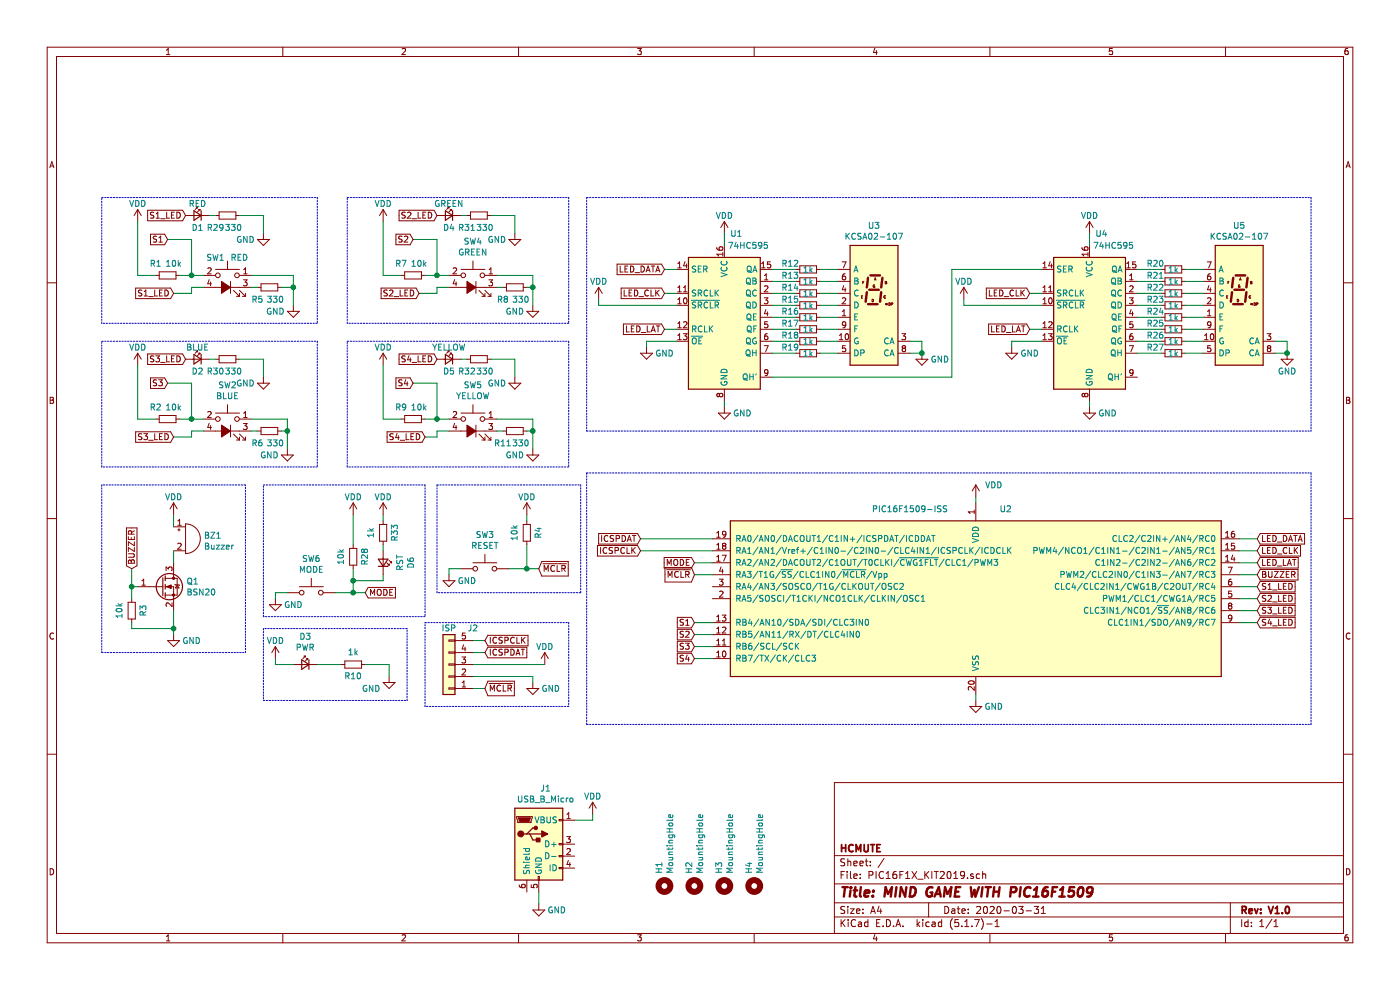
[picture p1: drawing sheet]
EESchema Schematic File Version 4
EELAYER 30 0
EELAYER END
$Descr A4 11693 8268
encoding utf-8
Sheet 1 1
Title "MIND GAME WITH PIC16F1509"
Date "2020-03-31"
Rev "V1.0"
Comp "HCMUTE"
Comment1 ""
Comment2 ""
Comment3 ""
Comment4 ""
$EndDescr
$Comp
L power:VDD #PWR09
U 1 1
P 1150 3050
F 0 "#PWR09" H 1150 2900 50  0001 C CNN
F 1 "VDD" H 1150 3200 50  0000 C CNN
F 2 "" H 1150 3050 50  0001 C CNN
F 3 "" H 1150 3050 50  0001 C CNN
	1    1150 3050
	1    0    0    -1  
$EndComp
$Comp
L Device:R_Small R2
U 1 1
P 1400 3500
F 0 "R2" V 1300 3400 50  0000 C CNN
F 1 "10k" V 1300 3550 50  0000 C CNN
F 2 "Resistor_SMD:R_0603_1608Metric_Pad1.05x0.95mm_HandSolder" H 1400 3500 50  0001 C CNN
F 3 "~" H 1400 3500 50  0001 C CNN
	1    1400 3500
	0    1    1    0   
$EndComp
$Comp
L power:GND #PWR011
U 1 1
P 2400 3750
F 0 "#PWR011" H 2400 3500 50  0001 C CNN
F 1 "GND" H 2250 3700 50  0000 C CNN
F 2 "" H 2400 3750 50  0001 C CNN
F 3 "" H 2400 3750 50  0001 C CNN
	1    2400 3750
	1    0    0    -1  
$EndComp
$Comp
L Mechanical:MountingHole H1
U 1 1
P 5550 7400
F 0 "H1" H 5650 7446 50  0000 L CNN
F 1 "MountingHole" H 5650 7355 50  0000 L CNN
F 2 "MountingHole:MountingHole_2.7mm_M2.5_ISO7380_Pad" H 5550 7400 50  0001 C CNN
F 3 "~" H 5550 7400 50  0001 C CNN
	1    5550 7400
	0    -1   -1   0   
$EndComp
$Comp
L Mechanical:MountingHole H2
U 1 1
P 5800 7400
F 0 "H2" H 5900 7446 50  0000 L CNN
F 1 "MountingHole" H 5900 7355 50  0000 L CNN
F 2 "MountingHole:MountingHole_2.7mm_M2.5_ISO7380_Pad" H 5800 7400 50  0001 C CNN
F 3 "~" H 5800 7400 50  0001 C CNN
	1    5800 7400
	0    -1   -1   0   
$EndComp
$Comp
L Mechanical:MountingHole H3
U 1 1
P 6050 7400
F 0 "H3" H 6150 7446 50  0000 L CNN
F 1 "MountingHole" H 6150 7355 50  0000 L CNN
F 2 "MountingHole:MountingHole_2.7mm_M2.5_ISO7380_Pad" H 6050 7400 50  0001 C CNN
F 3 "~" H 6050 7400 50  0001 C CNN
	1    6050 7400
	0    -1   -1   0   
$EndComp
$Comp
L Mechanical:MountingHole H4
U 1 1
P 6300 7400
F 0 "H4" H 6400 7446 50  0000 L CNN
F 1 "MountingHole" H 6400 7355 50  0000 L CNN
F 2 "MountingHole:MountingHole_2.7mm_M2.5_ISO7380_Pad" H 6300 7400 50  0001 C CNN
F 3 "~" H 6300 7400 50  0001 C CNN
	1    6300 7400
	0    -1   -1   0   
$EndComp
$Comp
L MCU_Microchip_PIC16:PIC16F1509-ISS U2
U 1 1
P 8150 5000
F 0 "U2" H 8400 5750 50  0000 C CNN
F 1 "PIC16F1509-ISS" H 7600 5750 50  0000 C CNN
F 2 "Package_SO:SSOP-20_5.3x7.2mm_P0.65mm" H 8150 5000 50  0001 C CNN
F 3 "http://ww1.microchip.com/downloads/en/DeviceDoc/41609A.pdf" H 8150 5000 50  0001 C CNN
	1    8150 5000
	1    0    0    -1  
$EndComp
$Comp
L power:VDD #PWR021
U 1 1
P 8150 4150
F 0 "#PWR021" H 8150 4000 50  0001 C CNN
F 1 "VDD" H 8300 4250 50  0000 C CNN
F 2 "" H 8150 4150 50  0001 C CNN
F 3 "" H 8150 4150 50  0001 C CNN
	1    8150 4150
	1    0    0    -1  
$EndComp
$Comp
L power:GND #PWR022
U 1 1
P 8150 5850
F 0 "#PWR022" H 8150 5600 50  0001 C CNN
F 1 "GND" H 8300 5800 50  0000 C CNN
F 2 "" H 8150 5850 50  0001 C CNN
F 3 "" H 8150 5850 50  0001 C CNN
	1    8150 5850
	1    0    0    -1  
$EndComp
Wire Wire Line
	8150 5850 8150 5800
Wire Wire Line
	8150 4200 8150 4150
Text GLabel 1400 3200 0    50   Input ~ 0
S3
Wire Wire Line
	1300 3500 1150 3500
Wire Notes Line
	850  3900 850  2850
Wire Notes Line
	850  2850 2650 2850
Wire Notes Line
	2650 2850 2650 3900
Wire Notes Line
	2650 3900 850  3900
$Comp
L Switch:SW_Push SW3
U 1 1
P 4050 4750
F 0 "SW3" H 4050 5035 50  0000 C CNN
F 1 "RESET" H 4050 4944 50  0000 C CNN
F 2 "Button_Switch_SMD:SW_SPST_CK_RS282G05A3" H 4050 4950 50  0001 C CNN
F 3 "~" H 4050 4950 50  0001 C CNN
	1    4050 4750
	1    0    0    -1  
$EndComp
$Comp
L Device:R_Small R4
U 1 1
P 4400 4450
F 0 "R4" V 4300 4450 50  0000 C CNN
F 1 "10k" V 4500 4450 50  0000 C CNN
F 2 "Resistor_SMD:R_0603_1608Metric_Pad1.05x0.95mm_HandSolder" H 4400 4450 50  0001 C CNN
F 3 "~" H 4400 4450 50  0001 C CNN
	1    4400 4450
	-1   0    0    1   
$EndComp
Wire Wire Line
	4250 4750 4400 4750
Wire Wire Line
	4400 4750 4400 4550
$Comp
L power:VDD #PWR014
U 1 1
P 4400 4300
F 0 "#PWR014" H 4400 4150 50  0001 C CNN
F 1 "VDD" H 4400 4450 50  0000 C CNN
F 2 "" H 4400 4300 50  0001 C CNN
F 3 "" H 4400 4300 50  0001 C CNN
	1    4400 4300
	1    0    0    -1  
$EndComp
Wire Wire Line
	4400 4350 4400 4300
$Comp
L power:GND #PWR07
U 1 1
P 3750 4800
F 0 "#PWR07" H 3750 4550 50  0001 C CNN
F 1 "GND" H 3900 4750 50  0000 C CNN
F 2 "" H 3750 4800 50  0001 C CNN
F 3 "" H 3750 4800 50  0001 C CNN
	1    3750 4800
	1    0    0    -1  
$EndComp
Wire Wire Line
	3750 4800 3750 4750
Wire Wire Line
	3750 4750 3850 4750
Wire Wire Line
	4400 4750 4500 4750
Connection ~ 4400 4750
Text GLabel 5800 4800 0    50   Input ~ 0
~MCLR~
Wire Wire Line
	5950 4800 5800 4800
Text GLabel 4500 4750 2    50   Input ~ 0
~MCLR~
Wire Notes Line
	3650 4950 3650 4050
Wire Notes Line
	3650 4050 4850 4050
Wire Notes Line
	4850 4050 4850 4950
Wire Notes Line
	4850 4950 3650 4950
$Comp
L Connector_Generic:Conn_01x05 J2
U 1 1
P 3750 5550
F 0 "J2" H 3550 5250 50  0000 C CNN
F 1 "ISP" H 3750 5250 50  0000 C CNN
F 2 "Connector_PinHeader_2.54mm:PinHeader_1x05_P2.54mm_Horizontal" H 3750 5550 50  0001 C CNN
F 3 "~" H 3750 5550 50  0001 C CNN
	1    3750 5550
	-1   0    0    1   
$EndComp
Text GLabel 4050 5750 2    50   Input ~ 0
~MCLR~
Wire Wire Line
	4050 5750 3950 5750
$Comp
L power:GND #PWR016
U 1 1
P 4450 5700
F 0 "#PWR016" H 4450 5450 50  0001 C CNN
F 1 "GND" H 4600 5650 50  0000 C CNN
F 2 "" H 4450 5700 50  0001 C CNN
F 3 "" H 4450 5700 50  0001 C CNN
	1    4450 5700
	1    0    0    -1  
$EndComp
Wire Wire Line
	3950 5650 4450 5650
Wire Wire Line
	4450 5650 4450 5700
$Comp
L power:VDD #PWR018
U 1 1
P 4550 5550
F 0 "#PWR018" H 4550 5400 50  0001 C CNN
F 1 "VDD" H 4550 5700 50  0000 C CNN
F 2 "" H 4550 5550 50  0001 C CNN
F 3 "" H 4550 5550 50  0001 C CNN
	1    4550 5550
	1    0    0    -1  
$EndComp
Wire Wire Line
	3950 5550 4550 5550
Text GLabel 4050 5450 2    50   Input ~ 0
ICSPDAT
Wire Wire Line
	4050 5450 3950 5450
Text GLabel 4050 5350 2    50   Input ~ 0
ICSPCLK
Wire Wire Line
	3950 5350 4050 5350
Wire Notes Line
	4750 5200 4750 5900
Wire Notes Line
	4750 5900 3550 5900
Wire Notes Line
	3550 5900 3550 5200
Wire Notes Line
	3550 5200 4750 5200
$Comp
L Device:Buzzer BZ1
U 1 1
P 1550 4500
F 0 "BZ1" H 1702 4529 50  0000 L CNN
F 1 "Buzzer" H 1702 4438 50  0000 L CNN
F 2 "Buzzer_Beeper:Buzzer_12x9.5RM7.6" V 1525 4600 50  0001 C CNN
F 3 "~" V 1525 4600 50  0001 C CNN
	1    1550 4500
	1    0    0    -1  
$EndComp
Wire Wire Line
	1450 4700 1450 4600
$Comp
L power:GND #PWR024
U 1 1
P 1450 5300
F 0 "#PWR024" H 1450 5050 50  0001 C CNN
F 1 "GND" H 1600 5250 50  0000 C CNN
F 2 "" H 1450 5300 50  0001 C CNN
F 3 "" H 1450 5300 50  0001 C CNN
	1    1450 5300
	1    0    0    -1  
$EndComp
Wire Wire Line
	1450 5300 1450 5250
$Comp
L power:VDD #PWR023
U 1 1
P 1450 4300
F 0 "#PWR023" H 1450 4150 50  0001 C CNN
F 1 "VDD" H 1450 4450 50  0000 C CNN
F 2 "" H 1450 4300 50  0001 C CNN
F 3 "" H 1450 4300 50  0001 C CNN
	1    1450 4300
	1    0    0    -1  
$EndComp
Wire Wire Line
	1450 4400 1450 4300
$Comp
L Transistor_FET:BSN20 Q1
U 1 1
P 1350 4900
F 0 "Q1" H 1556 4946 50  0000 L CNN
F 1 "BSN20" H 1556 4855 50  0000 L CNN
F 2 "Package_TO_SOT_SMD:SOT-23" H 1550 4825 50  0001 L CIN
F 3 "http://www.diodes.com/assets/Datasheets/ds31898.pdf" H 1350 4900 50  0001 L CNN
	1    1350 4900
	1    0    0    -1  
$EndComp
Text GLabel 1100 4750 1    50   Input ~ 0
BUZZER
$Comp
L Device:R_Small R3
U 1 1
P 1100 5100
F 0 "R3" V 1000 5100 50  0000 C CNN
F 1 "10k" V 1200 5100 50  0000 C CNN
F 2 "Resistor_SMD:R_0603_1608Metric_Pad1.05x0.95mm_HandSolder" H 1100 5100 50  0001 C CNN
F 3 "~" H 1100 5100 50  0001 C CNN
	1    1100 5100
	-1   0    0    1   
$EndComp
Wire Wire Line
	1100 5000 1100 4900
Wire Wire Line
	1100 4900 1150 4900
Wire Wire Line
	1100 5200 1100 5250
Wire Wire Line
	1100 5250 1450 5250
Connection ~ 1450 5250
Wire Wire Line
	1450 5250 1450 5100
$Comp
L Device:LED_Small D3
U 1 1
P 2550 5550
F 0 "D3" H 2550 5785 50  0000 C CNN
F 1 "PWR" H 2550 5694 50  0000 C CNN
F 2 "LED_SMD:LED_0805_2012Metric_Pad1.15x1.40mm_HandSolder" V 2550 5550 50  0001 C CNN
F 3 "~" V 2550 5550 50  0001 C CNN
	1    2550 5550
	-1   0    0    -1  
$EndComp
$Comp
L Device:R_Small R10
U 1 1
P 2950 5550
F 0 "R10" V 2850 5550 50  0000 C CNN
F 1 "1k" V 3050 5550 50  0000 C CNN
F 2 "Resistor_SMD:R_0603_1608Metric_Pad1.05x0.95mm_HandSolder" H 2950 5550 50  0001 C CNN
F 3 "~" H 2950 5550 50  0001 C CNN
	1    2950 5550
	0    -1   -1   0   
$EndComp
$Comp
L power:VDD #PWR020
U 1 1
P 2300 5500
F 0 "#PWR020" H 2300 5350 50  0001 C CNN
F 1 "VDD" H 2300 5650 50  0000 C CNN
F 2 "" H 2300 5500 50  0001 C CNN
F 3 "" H 2300 5500 50  0001 C CNN
	1    2300 5500
	1    0    0    -1  
$EndComp
$Comp
L power:GND #PWR025
U 1 1
P 3250 5650
F 0 "#PWR025" H 3250 5400 50  0001 C CNN
F 1 "GND" H 3100 5550 50  0000 C CNN
F 2 "" H 3250 5650 50  0001 C CNN
F 3 "" H 3250 5650 50  0001 C CNN
	1    3250 5650
	1    0    0    -1  
$EndComp
Wire Wire Line
	3050 5550 3250 5550
Wire Wire Line
	3250 5550 3250 5650
Wire Wire Line
	2850 5550 2650 5550
Wire Wire Line
	2450 5550 2300 5550
Wire Wire Line
	2300 5550 2300 5500
Wire Notes Line
	2200 5250 2200 5850
Wire Notes Line
	2200 5850 3400 5850
Wire Notes Line
	3400 5850 3400 5250
Wire Notes Line
	3400 5250 2200 5250
Wire Wire Line
	1100 4750 1100 4900
Connection ~ 1100 4900
Wire Notes Line
	850  5450 2050 5450
Wire Notes Line
	2050 5450 2050 4050
Wire Notes Line
	2050 4050 850  4050
Wire Notes Line
	850  4050 850  5450
$Comp
L 74xx:74HC595 U1
U 1 1
P 6050 2650
F 0 "U1" H 6150 3350 50  0000 C CNN
F 1 "74HC595" H 6250 3250 50  0000 C CNN
F 2 "Package_SO:SOIC-16_3.9x9.9mm_P1.27mm" H 6050 2650 50  0001 C CNN
F 3 "http://www.ti.com/lit/ds/symlink/sn74hc595.pdf" H 6050 2650 50  0001 C CNN
	1    6050 2650
	1    0    0    -1  
$EndComp
$Comp
L Display_Character:KCSA02-107 U3
U 1 1
P 7300 2550
F 0 "U3" H 7300 3217 50  0000 C CNN
F 1 "KCSA02-107" H 7300 3126 50  0000 C CNN
F 2 "Display_7Segment:7SegmentLED_LTS6760_LTS6780" H 7300 1950 50  0001 C CNN
F 3 "http://www.kingbright.com/attachments/file/psearch/000/00/00/KCSA02-107(Ver.10A).pdf" H 6800 3025 50  0001 L CNN
	1    7300 2550
	1    0    0    -1  
$EndComp
$Comp
L Device:R_Small R12
U 1 1
P 6750 2250
F 0 "R12" V 6700 2100 50  0000 C CNN
F 1 "1k" V 6750 2250 50  0000 C CNN
F 2 "Resistor_SMD:R_0603_1608Metric_Pad1.05x0.95mm_HandSolder" H 6750 2250 50  0001 C CNN
F 3 "~" H 6750 2250 50  0001 C CNN
	1    6750 2250
	0    1    1    0   
$EndComp
$Comp
L Device:R_Small R13
U 1 1
P 6750 2350
F 0 "R13" V 6700 2200 50  0000 C CNN
F 1 "1k" V 6750 2350 50  0000 C CNN
F 2 "Resistor_SMD:R_0603_1608Metric_Pad1.05x0.95mm_HandSolder" H 6750 2350 50  0001 C CNN
F 3 "~" H 6750 2350 50  0001 C CNN
	1    6750 2350
	0    1    1    0   
$EndComp
$Comp
L Device:R_Small R14
U 1 1
P 6750 2450
F 0 "R14" V 6700 2300 50  0000 C CNN
F 1 "1k" V 6750 2450 50  0000 C CNN
F 2 "Resistor_SMD:R_0603_1608Metric_Pad1.05x0.95mm_HandSolder" H 6750 2450 50  0001 C CNN
F 3 "~" H 6750 2450 50  0001 C CNN
	1    6750 2450
	0    1    1    0   
$EndComp
$Comp
L Device:R_Small R15
U 1 1
P 6750 2550
F 0 "R15" V 6700 2400 50  0000 C CNN
F 1 "1k" V 6750 2550 50  0000 C CNN
F 2 "Resistor_SMD:R_0603_1608Metric_Pad1.05x0.95mm_HandSolder" H 6750 2550 50  0001 C CNN
F 3 "~" H 6750 2550 50  0001 C CNN
	1    6750 2550
	0    1    1    0   
$EndComp
$Comp
L Device:R_Small R16
U 1 1
P 6750 2650
F 0 "R16" V 6700 2500 50  0000 C CNN
F 1 "1k" V 6750 2650 50  0000 C CNN
F 2 "Resistor_SMD:R_0603_1608Metric_Pad1.05x0.95mm_HandSolder" H 6750 2650 50  0001 C CNN
F 3 "~" H 6750 2650 50  0001 C CNN
	1    6750 2650
	0    1    1    0   
$EndComp
$Comp
L Device:R_Small R17
U 1 1
P 6750 2750
F 0 "R17" V 6700 2600 50  0000 C CNN
F 1 "1k" V 6750 2750 50  0000 C CNN
F 2 "Resistor_SMD:R_0603_1608Metric_Pad1.05x0.95mm_HandSolder" H 6750 2750 50  0001 C CNN
F 3 "~" H 6750 2750 50  0001 C CNN
	1    6750 2750
	0    1    1    0   
$EndComp
$Comp
L Device:R_Small R18
U 1 1
P 6750 2850
F 0 "R18" V 6700 2700 50  0000 C CNN
F 1 "1k" V 6750 2850 50  0000 C CNN
F 2 "Resistor_SMD:R_0603_1608Metric_Pad1.05x0.95mm_HandSolder" H 6750 2850 50  0001 C CNN
F 3 "~" H 6750 2850 50  0001 C CNN
	1    6750 2850
	0    1    1    0   
$EndComp
$Comp
L Device:R_Small R19
U 1 1
P 6750 2950
F 0 "R19" V 6700 2800 50  0000 C CNN
F 1 "1k" V 6750 2950 50  0000 C CNN
F 2 "Resistor_SMD:R_0603_1608Metric_Pad1.05x0.95mm_HandSolder" H 6750 2950 50  0001 C CNN
F 3 "~" H 6750 2950 50  0001 C CNN
	1    6750 2950
	0    1    1    0   
$EndComp
Wire Wire Line
	6450 2250 6650 2250
Wire Wire Line
	6450 2350 6650 2350
Wire Wire Line
	6450 2450 6650 2450
Wire Wire Line
	6450 2550 6650 2550
Wire Wire Line
	6450 2650 6650 2650
Wire Wire Line
	6450 2750 6650 2750
Wire Wire Line
	6450 2850 6650 2850
Wire Wire Line
	6450 2950 6650 2950
Wire Wire Line
	6850 2250 7000 2250
Wire Wire Line
	6850 2350 7000 2350
Wire Wire Line
	6850 2450 7000 2450
Wire Wire Line
	6850 2550 7000 2550
Wire Wire Line
	6850 2650 7000 2650
Wire Wire Line
	6850 2750 7000 2750
Wire Wire Line
	6850 2850 7000 2850
Wire Wire Line
	6850 2950 7000 2950
Text GLabel 5550 2250 0    50   Input ~ 0
LED_DATA
Text GLabel 5550 2450 0    50   Input ~ 0
LED_CLK
Text GLabel 5550 2750 0    50   Input ~ 0
LED_LAT
$Comp
L power:GND #PWR013
U 1 1
P 6050 3400
F 0 "#PWR013" H 6050 3150 50  0001 C CNN
F 1 "GND" H 6200 3350 50  0000 C CNN
F 2 "" H 6050 3400 50  0001 C CNN
F 3 "" H 6050 3400 50  0001 C CNN
	1    6050 3400
	1    0    0    -1  
$EndComp
Wire Wire Line
	6050 3400 6050 3350
$Comp
L power:VDD #PWR012
U 1 1
P 6050 1950
F 0 "#PWR012" H 6050 1800 50  0001 C CNN
F 1 "VDD" H 6050 2100 50  0000 C CNN
F 2 "" H 6050 1950 50  0001 C CNN
F 3 "" H 6050 1950 50  0001 C CNN
	1    6050 1950
	1    0    0    -1  
$EndComp
Wire Wire Line
	6050 2050 6050 1950
Wire Wire Line
	5550 2250 5650 2250
Wire Wire Line
	5550 2450 5650 2450
Wire Wire Line
	5650 2750 5550 2750
$Comp
L power:GND #PWR010
U 1 1
P 5400 2900
F 0 "#PWR010" H 5400 2650 50  0001 C CNN
F 1 "GND" H 5550 2850 50  0000 C CNN
F 2 "" H 5400 2900 50  0001 C CNN
F 3 "" H 5400 2900 50  0001 C CNN
	1    5400 2900
	1    0    0    -1  
$EndComp
Wire Wire Line
	5400 2900 5400 2850
Wire Wire Line
	5400 2850 5650 2850
$Comp
L power:VDD #PWR08
U 1 1
P 5000 2500
F 0 "#PWR08" H 5000 2350 50  0001 C CNN
F 1 "VDD" H 5000 2650 50  0000 C CNN
F 2 "" H 5000 2500 50  0001 C CNN
F 3 "" H 5000 2500 50  0001 C CNN
	1    5000 2500
	1    0    0    -1  
$EndComp
Wire Wire Line
	5000 2500 5000 2550
Wire Wire Line
	5000 2550 5650 2550
Wire Wire Line
	7600 2850 7700 2850
Wire Wire Line
	7600 2950 7700 2950
Wire Wire Line
	7700 2950 7700 2850
$Comp
L 74xx:74HC595 U4
U 1 1
P 9100 2650
F 0 "U4" H 9200 3350 50  0000 C CNN
F 1 "74HC595" H 9300 3250 50  0000 C CNN
F 2 "Package_SO:SOIC-16_3.9x9.9mm_P1.27mm" H 9100 2650 50  0001 C CNN
F 3 "http://www.ti.com/lit/ds/symlink/sn74hc595.pdf" H 9100 2650 50  0001 C CNN
	1    9100 2650
	1    0    0    -1  
$EndComp
$Comp
L Display_Character:KCSA02-107 U5
U 1 1
P 10350 2550
F 0 "U5" H 10350 3217 50  0000 C CNN
F 1 "KCSA02-107" H 10350 3126 50  0000 C CNN
F 2 "Display_7Segment:7SegmentLED_LTS6760_LTS6780" H 10350 1950 50  0001 C CNN
F 3 "http://www.kingbright.com/attachments/file/psearch/000/00/00/KCSA02-107(Ver.10A).pdf" H 9850 3025 50  0001 L CNN
	1    10350 2550
	1    0    0    -1  
$EndComp
$Comp
L Device:R_Small R20
U 1 1
P 9800 2250
F 0 "R20" V 9750 2100 50  0000 C CNN
F 1 "1k" V 9800 2250 50  0000 C CNN
F 2 "Resistor_SMD:R_0603_1608Metric_Pad1.05x0.95mm_HandSolder" H 9800 2250 50  0001 C CNN
F 3 "~" H 9800 2250 50  0001 C CNN
	1    9800 2250
	0    1    1    0   
$EndComp
$Comp
L Device:R_Small R21
U 1 1
P 9800 2350
F 0 "R21" V 9750 2200 50  0000 C CNN
F 1 "1k" V 9800 2350 50  0000 C CNN
F 2 "Resistor_SMD:R_0603_1608Metric_Pad1.05x0.95mm_HandSolder" H 9800 2350 50  0001 C CNN
F 3 "~" H 9800 2350 50  0001 C CNN
	1    9800 2350
	0    1    1    0   
$EndComp
$Comp
L Device:R_Small R22
U 1 1
P 9800 2450
F 0 "R22" V 9750 2300 50  0000 C CNN
F 1 "1k" V 9800 2450 50  0000 C CNN
F 2 "Resistor_SMD:R_0603_1608Metric_Pad1.05x0.95mm_HandSolder" H 9800 2450 50  0001 C CNN
F 3 "~" H 9800 2450 50  0001 C CNN
	1    9800 2450
	0    1    1    0   
$EndComp
$Comp
L Device:R_Small R23
U 1 1
P 9800 2550
F 0 "R23" V 9750 2400 50  0000 C CNN
F 1 "1k" V 9800 2550 50  0000 C CNN
F 2 "Resistor_SMD:R_0603_1608Metric_Pad1.05x0.95mm_HandSolder" H 9800 2550 50  0001 C CNN
F 3 "~" H 9800 2550 50  0001 C CNN
	1    9800 2550
	0    1    1    0   
$EndComp
$Comp
L Device:R_Small R24
U 1 1
P 9800 2650
F 0 "R24" V 9750 2500 50  0000 C CNN
F 1 "1k" V 9800 2650 50  0000 C CNN
F 2 "Resistor_SMD:R_0603_1608Metric_Pad1.05x0.95mm_HandSolder" H 9800 2650 50  0001 C CNN
F 3 "~" H 9800 2650 50  0001 C CNN
	1    9800 2650
	0    1    1    0   
$EndComp
$Comp
L Device:R_Small R25
U 1 1
P 9800 2750
F 0 "R25" V 9750 2600 50  0000 C CNN
F 1 "1k" V 9800 2750 50  0000 C CNN
F 2 "Resistor_SMD:R_0603_1608Metric_Pad1.05x0.95mm_HandSolder" H 9800 2750 50  0001 C CNN
F 3 "~" H 9800 2750 50  0001 C CNN
	1    9800 2750
	0    1    1    0   
$EndComp
$Comp
L Device:R_Small R26
U 1 1
P 9800 2850
F 0 "R26" V 9750 2700 50  0000 C CNN
F 1 "1k" V 9800 2850 50  0000 C CNN
F 2 "Resistor_SMD:R_0603_1608Metric_Pad1.05x0.95mm_HandSolder" H 9800 2850 50  0001 C CNN
F 3 "~" H 9800 2850 50  0001 C CNN
	1    9800 2850
	0    1    1    0   
$EndComp
$Comp
L Device:R_Small R27
U 1 1
P 9800 2950
F 0 "R27" V 9750 2800 50  0000 C CNN
F 1 "1k" V 9800 2950 50  0000 C CNN
F 2 "Resistor_SMD:R_0603_1608Metric_Pad1.05x0.95mm_HandSolder" H 9800 2950 50  0001 C CNN
F 3 "~" H 9800 2950 50  0001 C CNN
	1    9800 2950
	0    1    1    0   
$EndComp
Wire Wire Line
	9500 2250 9700 2250
Wire Wire Line
	9500 2350 9700 2350
Wire Wire Line
	9500 2450 9700 2450
Wire Wire Line
	9500 2550 9700 2550
Wire Wire Line
	9500 2650 9700 2650
Wire Wire Line
	9500 2750 9700 2750
Wire Wire Line
	9500 2850 9700 2850
Wire Wire Line
	9500 2950 9700 2950
Wire Wire Line
	9900 2250 10050 2250
Wire Wire Line
	9900 2350 10050 2350
Wire Wire Line
	9900 2450 10050 2450
Wire Wire Line
	9900 2550 10050 2550
Wire Wire Line
	9900 2650 10050 2650
Wire Wire Line
	9900 2750 10050 2750
Wire Wire Line
	9900 2850 10050 2850
Wire Wire Line
	9900 2950 10050 2950
Text GLabel 8600 2450 0    50   Input ~ 0
LED_CLK
Text GLabel 8600 2750 0    50   Input ~ 0
LED_LAT
$Comp
L power:GND #PWR027
U 1 1
P 9100 3400
F 0 "#PWR027" H 9100 3150 50  0001 C CNN
F 1 "GND" H 9250 3350 50  0000 C CNN
F 2 "" H 9100 3400 50  0001 C CNN
F 3 "" H 9100 3400 50  0001 C CNN
	1    9100 3400
	1    0    0    -1  
$EndComp
Wire Wire Line
	9100 3400 9100 3350
$Comp
L power:VDD #PWR026
U 1 1
P 9100 1950
F 0 "#PWR026" H 9100 1800 50  0001 C CNN
F 1 "VDD" H 9100 2100 50  0000 C CNN
F 2 "" H 9100 1950 50  0001 C CNN
F 3 "" H 9100 1950 50  0001 C CNN
	1    9100 1950
	1    0    0    -1  
$EndComp
Wire Wire Line
	9100 2050 9100 1950
Wire Wire Line
	8600 2450 8700 2450
Wire Wire Line
	8700 2750 8600 2750
$Comp
L power:GND #PWR019
U 1 1
P 8450 2900
F 0 "#PWR019" H 8450 2650 50  0001 C CNN
F 1 "GND" H 8600 2850 50  0000 C CNN
F 2 "" H 8450 2900 50  0001 C CNN
F 3 "" H 8450 2900 50  0001 C CNN
	1    8450 2900
	1    0    0    -1  
$EndComp
Wire Wire Line
	8450 2900 8450 2850
Wire Wire Line
	8450 2850 8700 2850
$Comp
L power:VDD #PWR017
U 1 1
P 8050 2500
F 0 "#PWR017" H 8050 2350 50  0001 C CNN
F 1 "VDD" H 8050 2650 50  0000 C CNN
F 2 "" H 8050 2500 50  0001 C CNN
F 3 "" H 8050 2500 50  0001 C CNN
	1    8050 2500
	1    0    0    -1  
$EndComp
Wire Wire Line
	8050 2500 8050 2550
Wire Wire Line
	8050 2550 8700 2550
Wire Wire Line
	10650 2850 10750 2850
Wire Wire Line
	10650 2950 10750 2950
Wire Wire Line
	10750 2950 10750 2850
Wire Wire Line
	6450 3150 7950 3150
Wire Wire Line
	7950 3150 7950 2250
Wire Wire Line
	7950 2250 8700 2250
Wire Wire Line
	5950 4600 5350 4600
Text GLabel 5350 4600 0    50   Input ~ 0
ICSPCLK
Wire Wire Line
	5950 4500 5350 4500
Text GLabel 5350 4500 0    50   Input ~ 0
ICSPDAT
Text GLabel 10500 4500 2    50   Input ~ 0
LED_DATA
Text GLabel 10500 4600 2    50   Input ~ 0
LED_CLK
$Comp
L Switch:SW_Push_LED SW2
U 1 1
P 1900 3600
F 0 "SW2" H 1900 3985 50  0000 C CNN
F 1 "BLUE" H 1900 3894 50  0000 C CNN
F 2 "KICAD_Library1_Triet:SW_PUSH-12mm" H 1900 3900 50  0001 C CNN
F 3 "~" H 1900 3900 50  0001 C CNN
	1    1900 3600
	-1   0    0    -1  
$EndComp
Wire Wire Line
	1150 3050 1150 3500
Wire Wire Line
	1500 3500 1600 3500
Wire Wire Line
	1400 3200 1600 3200
Wire Wire Line
	1600 3200 1600 3500
Connection ~ 1600 3500
Wire Wire Line
	1600 3500 1700 3500
$Comp
L Device:R_Small R6
U 1 1
P 2250 3600
F 0 "R6" V 2350 3500 50  0000 C CNN
F 1 "330" V 2350 3650 50  0000 C CNN
F 2 "Resistor_SMD:R_0805_2012Metric_Pad1.15x1.40mm_HandSolder" H 2250 3600 50  0001 C CNN
F 3 "~" H 2250 3600 50  0001 C CNN
	1    2250 3600
	0    1    1    0   
$EndComp
Wire Wire Line
	1600 3650 1600 3600
Wire Wire Line
	1600 3600 1700 3600
Text GLabel 1450 3650 0    50   Input ~ 0
S3_LED
$Comp
L power:VDD #PWR04
U 1 1
P 3200 3050
F 0 "#PWR04" H 3200 2900 50  0001 C CNN
F 1 "VDD" H 3200 3200 50  0000 C CNN
F 2 "" H 3200 3050 50  0001 C CNN
F 3 "" H 3200 3050 50  0001 C CNN
	1    3200 3050
	1    0    0    -1  
$EndComp
$Comp
L Device:R_Small R9
U 1 1
P 3450 3500
F 0 "R9" V 3350 3400 50  0000 C CNN
F 1 "10k" V 3350 3550 50  0000 C CNN
F 2 "Resistor_SMD:R_0603_1608Metric_Pad1.05x0.95mm_HandSolder" H 3450 3500 50  0001 C CNN
F 3 "~" H 3450 3500 50  0001 C CNN
	1    3450 3500
	0    1    1    0   
$EndComp
$Comp
L power:GND #PWR06
U 1 1
P 4450 3750
F 0 "#PWR06" H 4450 3500 50  0001 C CNN
F 1 "GND" H 4300 3700 50  0000 C CNN
F 2 "" H 4450 3750 50  0001 C CNN
F 3 "" H 4450 3750 50  0001 C CNN
	1    4450 3750
	1    0    0    -1  
$EndComp
Text GLabel 3450 3200 0    50   Input ~ 0
S4
Wire Wire Line
	3350 3500 3200 3500
Wire Notes Line
	2900 3900 2900 2850
Wire Notes Line
	2900 2850 4750 2850
Wire Notes Line
	4750 2850 4750 3900
Wire Notes Line
	4750 3900 2900 3900
$Comp
L Switch:SW_Push_LED SW5
U 1 1
P 3950 3600
F 0 "SW5" H 3950 3985 50  0000 C CNN
F 1 "YELLOW" H 3950 3894 50  0000 C CNN
F 2 "KICAD_Library1_Triet:SW_PUSH-12mm" H 3950 3900 50  0001 C CNN
F 3 "~" H 3950 3900 50  0001 C CNN
	1    3950 3600
	-1   0    0    -1  
$EndComp
Wire Wire Line
	3200 3050 3200 3500
Wire Wire Line
	3550 3500 3650 3500
Wire Wire Line
	3450 3200 3650 3200
Wire Wire Line
	3650 3200 3650 3500
Connection ~ 3650 3500
Wire Wire Line
	3650 3500 3750 3500
$Comp
L Device:R_Small R11
U 1 1
P 4300 3600
F 0 "R11" V 4400 3500 50  0000 C CNN
F 1 "330" V 4400 3650 50  0000 C CNN
F 2 "Resistor_SMD:R_0805_2012Metric_Pad1.15x1.40mm_HandSolder" H 4300 3600 50  0001 C CNN
F 3 "~" H 4300 3600 50  0001 C CNN
	1    4300 3600
	0    1    1    0   
$EndComp
Wire Wire Line
	3550 3650 3650 3650
Wire Wire Line
	3650 3650 3650 3600
Wire Wire Line
	3650 3600 3750 3600
Text GLabel 3550 3650 0    50   Input ~ 0
S4_LED
$Comp
L power:VDD #PWR01
U 1 1
P 1150 1850
F 0 "#PWR01" H 1150 1700 50  0001 C CNN
F 1 "VDD" H 1150 2000 50  0000 C CNN
F 2 "" H 1150 1850 50  0001 C CNN
F 3 "" H 1150 1850 50  0001 C CNN
	1    1150 1850
	1    0    0    -1  
$EndComp
$Comp
L Device:R_Small R1
U 1 1
P 1400 2300
F 0 "R1" V 1300 2200 50  0000 C CNN
F 1 "10k" V 1300 2350 50  0000 C CNN
F 2 "Resistor_SMD:R_0603_1608Metric_Pad1.05x0.95mm_HandSolder" H 1400 2300 50  0001 C CNN
F 3 "~" H 1400 2300 50  0001 C CNN
	1    1400 2300
	0    1    1    0   
$EndComp
$Comp
L power:GND #PWR02
U 1 1
P 2450 2550
F 0 "#PWR02" H 2450 2300 50  0001 C CNN
F 1 "GND" H 2300 2500 50  0000 C CNN
F 2 "" H 2450 2550 50  0001 C CNN
F 3 "" H 2450 2550 50  0001 C CNN
	1    2450 2550
	1    0    0    -1  
$EndComp
Text GLabel 1400 2000 0    50   Input ~ 0
S1
Wire Wire Line
	1300 2300 1150 2300
Wire Notes Line
	850  2700 850  1650
Wire Notes Line
	850  1650 2650 1650
Wire Notes Line
	2650 1650 2650 2700
Wire Notes Line
	2650 2700 850  2700
$Comp
L Switch:SW_Push_LED SW1
U 1 1
P 1900 2400
F 0 "SW1" H 2000 2650 50  0000 C CNN
F 1 "RED" H 1800 2650 50  0000 C CNN
F 2 "KICAD_Library1_Triet:SW_PUSH-12mm" H 1900 2700 50  0001 C CNN
F 3 "~" H 1900 2700 50  0001 C CNN
	1    1900 2400
	-1   0    0    -1  
$EndComp
Wire Wire Line
	1150 1850 1150 2300
Wire Wire Line
	1500 2300 1600 2300
Wire Wire Line
	1400 2000 1600 2000
Wire Wire Line
	1600 2000 1600 2300
Connection ~ 1600 2300
Wire Wire Line
	1600 2300 1700 2300
$Comp
L Device:R_Small R5
U 1 1
P 2250 2400
F 0 "R5" V 2350 2300 50  0000 C CNN
F 1 "330" V 2350 2450 50  0000 C CNN
F 2 "Resistor_SMD:R_0805_2012Metric_Pad1.15x1.40mm_HandSolder" H 2250 2400 50  0001 C CNN
F 3 "~" H 2250 2400 50  0001 C CNN
	1    2250 2400
	0    1    1    0   
$EndComp
Wire Wire Line
	1600 2450 1600 2400
Wire Wire Line
	1600 2400 1700 2400
Text GLabel 1450 2450 0    50   Input ~ 0
S1_LED
$Comp
L power:VDD #PWR03
U 1 1
P 3200 1850
F 0 "#PWR03" H 3200 1700 50  0001 C CNN
F 1 "VDD" H 3200 2000 50  0000 C CNN
F 2 "" H 3200 1850 50  0001 C CNN
F 3 "" H 3200 1850 50  0001 C CNN
	1    3200 1850
	1    0    0    -1  
$EndComp
$Comp
L Device:R_Small R7
U 1 1
P 3450 2300
F 0 "R7" V 3350 2200 50  0000 C CNN
F 1 "10k" V 3350 2350 50  0000 C CNN
F 2 "Resistor_SMD:R_0603_1608Metric_Pad1.05x0.95mm_HandSolder" H 3450 2300 50  0001 C CNN
F 3 "~" H 3450 2300 50  0001 C CNN
	1    3450 2300
	0    1    1    0   
$EndComp
$Comp
L power:GND #PWR05
U 1 1
P 4450 2550
F 0 "#PWR05" H 4450 2300 50  0001 C CNN
F 1 "GND" H 4300 2500 50  0000 C CNN
F 2 "" H 4450 2550 50  0001 C CNN
F 3 "" H 4450 2550 50  0001 C CNN
	1    4450 2550
	1    0    0    -1  
$EndComp
Text GLabel 3450 2000 0    50   Input ~ 0
S2
Wire Wire Line
	3350 2300 3200 2300
Wire Notes Line
	2900 2700 2900 1650
Wire Notes Line
	2900 1650 4750 1650
Wire Notes Line
	4750 1650 4750 2700
Wire Notes Line
	4750 2700 2900 2700
$Comp
L Switch:SW_Push_LED SW4
U 1 1
P 3950 2400
F 0 "SW4" H 3950 2785 50  0000 C CNN
F 1 "GREEN" H 3950 2694 50  0000 C CNN
F 2 "KICAD_Library1_Triet:SW_PUSH-12mm" H 3950 2700 50  0001 C CNN
F 3 "~" H 3950 2700 50  0001 C CNN
	1    3950 2400
	-1   0    0    -1  
$EndComp
Wire Wire Line
	3200 1850 3200 2300
Wire Wire Line
	3550 2300 3650 2300
Wire Wire Line
	3450 2000 3650 2000
Wire Wire Line
	3650 2000 3650 2300
Connection ~ 3650 2300
Wire Wire Line
	3650 2300 3750 2300
$Comp
L Device:R_Small R8
U 1 1
P 4300 2400
F 0 "R8" V 4400 2300 50  0000 C CNN
F 1 "330" V 4400 2450 50  0000 C CNN
F 2 "Resistor_SMD:R_0805_2012Metric_Pad1.15x1.40mm_HandSolder" H 4300 2400 50  0001 C CNN
F 3 "~" H 4300 2400 50  0001 C CNN
	1    4300 2400
	0    1    1    0   
$EndComp
Wire Wire Line
	3650 2450 3650 2400
Wire Wire Line
	3650 2400 3750 2400
Text GLabel 3500 2450 0    50   Input ~ 0
S2_LED
Text GLabel 5800 5200 0    50   Input ~ 0
S1
Text GLabel 5800 5300 0    50   Input ~ 0
S2
Text GLabel 5800 5400 0    50   Input ~ 0
S3
Text GLabel 5800 5500 0    50   Input ~ 0
S4
Wire Wire Line
	10350 4900 10500 4900
Wire Wire Line
	10350 5000 10500 5000
Wire Wire Line
	10350 5100 10500 5100
Wire Wire Line
	10350 5200 10500 5200
Text GLabel 10500 4900 2    50   Input ~ 0
S1_LED
Text GLabel 10500 5000 2    50   Input ~ 0
S2_LED
Text GLabel 10500 5100 2    50   Input ~ 0
S3_LED
Text GLabel 10500 5200 2    50   Input ~ 0
S4_LED
Wire Wire Line
	10350 4500 10500 4500
Wire Wire Line
	10350 4600 10500 4600
Wire Wire Line
	10350 4700 10500 4700
Wire Wire Line
	10350 4800 10500 4800
Text GLabel 10500 4700 2    50   Input ~ 0
LED_LAT
Wire Wire Line
	5800 5200 5950 5200
Wire Wire Line
	5800 5300 5950 5300
Wire Wire Line
	5800 5400 5950 5400
Wire Wire Line
	5800 5500 5950 5500
Text GLabel 10500 4800 2    50   Input ~ 0
BUZZER
$Comp
L Switch:SW_Push SW6
U 1 1
P 2600 4950
F 0 "SW6" H 2600 5235 50  0000 C CNN
F 1 "MODE" H 2600 5144 50  0000 C CNN
F 2 "Button_Switch_SMD:SW_SPST_CK_RS282G05A3" H 2600 5150 50  0001 C CNN
F 3 "~" H 2600 5150 50  0001 C CNN
	1    2600 4950
	1    0    0    -1  
$EndComp
$Comp
L Device:R_Small R28
U 1 1
P 2950 4650
F 0 "R28" V 2850 4650 50  0000 C CNN
F 1 "10k" V 3050 4650 50  0000 C CNN
F 2 "Resistor_SMD:R_0603_1608Metric_Pad1.05x0.95mm_HandSolder" H 2950 4650 50  0001 C CNN
F 3 "~" H 2950 4650 50  0001 C CNN
	1    2950 4650
	-1   0    0    1   
$EndComp
Wire Wire Line
	2800 4950 2950 4950
Wire Wire Line
	2950 4950 2950 4850
$Comp
L power:VDD #PWR0101
U 1 1
P 2950 4300
F 0 "#PWR0101" H 2950 4150 50  0001 C CNN
F 1 "VDD" H 2950 4450 50  0000 C CNN
F 2 "" H 2950 4300 50  0001 C CNN
F 3 "" H 2950 4300 50  0001 C CNN
	1    2950 4300
	1    0    0    -1  
$EndComp
Wire Wire Line
	2950 4550 2950 4300
$Comp
L power:GND #PWR0102
U 1 1
P 2300 5000
F 0 "#PWR0102" H 2300 4750 50  0001 C CNN
F 1 "GND" H 2450 4950 50  0000 C CNN
F 2 "" H 2300 5000 50  0001 C CNN
F 3 "" H 2300 5000 50  0001 C CNN
	1    2300 5000
	1    0    0    -1  
$EndComp
Wire Wire Line
	2300 5000 2300 4950
Wire Wire Line
	2300 4950 2400 4950
Wire Wire Line
	2950 4950 3050 4950
Connection ~ 2950 4950
Text GLabel 3050 4950 2    50   Input ~ 0
MODE
Wire Notes Line
	2200 5150 2200 4050
Wire Notes Line
	2200 4050 3550 4050
Wire Notes Line
	3550 4050 3550 5150
Wire Notes Line
	3550 5150 2200 5150
Text GLabel 5800 4700 0    50   Input ~ 0
MODE
Wire Wire Line
	5950 4700 5800 4700
$Comp
L PIC16F1X_KIT2019-rescue:USB_B_Micro-Connector J1
U 1 1
P 4500 7050
F 0 "J1" H 4557 7517 50  0000 C CNN
F 1 "USB_B_Micro" H 4557 7426 50  0000 C CNN
F 2 "Connector_USB:USB_Micro-B_GCT_USB3076-30-A" H 4650 7000 50  0001 C CNN
F 3 "~" H 4650 7000 50  0001 C CNN
	1    4500 7050
	1    0    0    -1  
$EndComp
$Comp
L power:GND #PWR029
U 1 1
P 4500 7550
F 0 "#PWR029" H 4500 7300 50  0001 C CNN
F 1 "GND" H 4650 7500 50  0000 C CNN
F 2 "" H 4500 7550 50  0001 C CNN
F 3 "" H 4500 7550 50  0001 C CNN
	1    4500 7550
	1    0    0    -1  
$EndComp
Wire Wire Line
	4500 7550 4500 7450
$Comp
L power:VDD #PWR030
U 1 1
P 4950 6800
F 0 "#PWR030" H 4950 6650 50  0001 C CNN
F 1 "VDD" H 4950 6950 50  0000 C CNN
F 2 "" H 4950 6800 50  0001 C CNN
F 3 "" H 4950 6800 50  0001 C CNN
	1    4950 6800
	1    0    0    -1  
$EndComp
Wire Wire Line
	4800 6850 4950 6850
Wire Wire Line
	4950 6850 4950 6800
$Comp
L power:GND #PWR033
U 1 1
P 7700 2950
F 0 "#PWR033" H 7700 2700 50  0001 C CNN
F 1 "GND" H 7850 2900 50  0000 C CNN
F 2 "" H 7700 2950 50  0001 C CNN
F 3 "" H 7700 2950 50  0001 C CNN
	1    7700 2950
	1    0    0    -1  
$EndComp
Connection ~ 7700 2950
$Comp
L power:GND #PWR034
U 1 1
P 10750 2950
F 0 "#PWR034" H 10750 2700 50  0001 C CNN
F 1 "GND" H 10750 2800 50  0000 C CNN
F 2 "" H 10750 2950 50  0001 C CNN
F 3 "" H 10750 2950 50  0001 C CNN
	1    10750 2950
	1    0    0    -1  
$EndComp
Connection ~ 10750 2950
$Comp
L Device:LED_Small D1
U 1 1
P 1650 1800
F 0 "D1" H 1650 1700 50  0000 C CNN
F 1 "RED" H 1650 1900 50  0000 C CNN
F 2 "LED_THT:LED_D8.0mm" V 1650 1800 50  0001 C CNN
F 3 "~" V 1650 1800 50  0001 C CNN
	1    1650 1800
	-1   0    0    -1  
$EndComp
$Comp
L Device:R_Small R29
U 1 1
P 1900 1800
F 0 "R29" V 2000 1700 50  0000 C CNN
F 1 "330" V 2000 1850 50  0000 C CNN
F 2 "Resistor_SMD:R_0805_2012Metric_Pad1.15x1.40mm_HandSolder" H 1900 1800 50  0001 C CNN
F 3 "~" H 1900 1800 50  0001 C CNN
	1    1900 1800
	0    1    1    0   
$EndComp
Wire Wire Line
	1800 1800 1750 1800
Text GLabel 1550 1800 0    50   Input ~ 0
S1_LED
$Comp
L power:GND #PWR015
U 1 1
P 2200 1950
F 0 "#PWR015" H 2200 1700 50  0001 C CNN
F 1 "GND" H 2050 1900 50  0000 C CNN
F 2 "" H 2200 1950 50  0001 C CNN
F 3 "" H 2200 1950 50  0001 C CNN
	1    2200 1950
	1    0    0    -1  
$EndComp
Wire Wire Line
	2200 1950 2200 1800
Wire Wire Line
	2200 1800 2000 1800
$Comp
L Device:LED_Small D4
U 1 1
P 3750 1800
F 0 "D4" H 3750 1700 50  0000 C CNN
F 1 "GREEN" H 3750 1900 50  0000 C CNN
F 2 "LED_THT:LED_D8.0mm" V 3750 1800 50  0001 C CNN
F 3 "~" V 3750 1800 50  0001 C CNN
	1    3750 1800
	-1   0    0    -1  
$EndComp
$Comp
L Device:R_Small R31
U 1 1
P 4000 1800
F 0 "R31" V 4100 1700 50  0000 C CNN
F 1 "330" V 4100 1850 50  0000 C CNN
F 2 "Resistor_SMD:R_0805_2012Metric_Pad1.15x1.40mm_HandSolder" H 4000 1800 50  0001 C CNN
F 3 "~" H 4000 1800 50  0001 C CNN
	1    4000 1800
	0    1    1    0   
$EndComp
Wire Wire Line
	3900 1800 3850 1800
$Comp
L power:GND #PWR031
U 1 1
P 4300 1950
F 0 "#PWR031" H 4300 1700 50  0001 C CNN
F 1 "GND" H 4150 1900 50  0000 C CNN
F 2 "" H 4300 1950 50  0001 C CNN
F 3 "" H 4300 1950 50  0001 C CNN
	1    4300 1950
	1    0    0    -1  
$EndComp
Wire Wire Line
	4300 1950 4300 1800
Wire Wire Line
	4300 1800 4100 1800
Text GLabel 3650 1800 0    50   Input ~ 0
S2_LED
$Comp
L Device:LED_Small D2
U 1 1
P 1650 3000
F 0 "D2" H 1650 2900 50  0000 C CNN
F 1 "BLUE" H 1650 3100 50  0000 C CNN
F 2 "LED_THT:LED_D8.0mm" V 1650 3000 50  0001 C CNN
F 3 "~" V 1650 3000 50  0001 C CNN
	1    1650 3000
	-1   0    0    -1  
$EndComp
$Comp
L Device:R_Small R30
U 1 1
P 1900 3000
F 0 "R30" V 2000 2900 50  0000 C CNN
F 1 "330" V 2000 3050 50  0000 C CNN
F 2 "Resistor_SMD:R_0805_2012Metric_Pad1.15x1.40mm_HandSolder" H 1900 3000 50  0001 C CNN
F 3 "~" H 1900 3000 50  0001 C CNN
	1    1900 3000
	0    1    1    0   
$EndComp
Wire Wire Line
	1800 3000 1750 3000
$Comp
L power:GND #PWR028
U 1 1
P 2200 3150
F 0 "#PWR028" H 2200 2900 50  0001 C CNN
F 1 "GND" H 2050 3100 50  0000 C CNN
F 2 "" H 2200 3150 50  0001 C CNN
F 3 "" H 2200 3150 50  0001 C CNN
	1    2200 3150
	1    0    0    -1  
$EndComp
Wire Wire Line
	2200 3150 2200 3000
Wire Wire Line
	2200 3000 2000 3000
Text GLabel 1550 3000 0    50   Input ~ 0
S3_LED
$Comp
L Device:LED_Small D5
U 1 1
P 3750 3000
F 0 "D5" H 3750 2900 50  0000 C CNN
F 1 "YELLOW" H 3750 3100 50  0000 C CNN
F 2 "LED_THT:LED_D8.0mm" V 3750 3000 50  0001 C CNN
F 3 "~" V 3750 3000 50  0001 C CNN
	1    3750 3000
	-1   0    0    -1  
$EndComp
$Comp
L Device:R_Small R32
U 1 1
P 4000 3000
F 0 "R32" V 4100 2900 50  0000 C CNN
F 1 "330" V 4100 3050 50  0000 C CNN
F 2 "Resistor_SMD:R_0805_2012Metric_Pad1.15x1.40mm_HandSolder" H 4000 3000 50  0001 C CNN
F 3 "~" H 4000 3000 50  0001 C CNN
	1    4000 3000
	0    1    1    0   
$EndComp
Wire Wire Line
	3900 3000 3850 3000
$Comp
L power:GND #PWR032
U 1 1
P 4300 3150
F 0 "#PWR032" H 4300 2900 50  0001 C CNN
F 1 "GND" H 4150 3100 50  0000 C CNN
F 2 "" H 4300 3150 50  0001 C CNN
F 3 "" H 4300 3150 50  0001 C CNN
	1    4300 3150
	1    0    0    -1  
$EndComp
Wire Wire Line
	4300 3150 4300 3000
Wire Wire Line
	4300 3000 4100 3000
Text GLabel 3650 3000 0    50   Input ~ 0
S4_LED
Wire Wire Line
	2150 3600 2100 3600
Wire Wire Line
	2400 3500 2400 3600
Wire Wire Line
	2100 3500 2400 3500
Wire Wire Line
	2350 3600 2400 3600
Connection ~ 2400 3600
Wire Wire Line
	2400 3600 2400 3750
Wire Wire Line
	1450 3650 1600 3650
Wire Wire Line
	2150 2400 2100 2400
Wire Wire Line
	2450 2300 2450 2400
Wire Wire Line
	2100 2300 2450 2300
Wire Wire Line
	2350 2400 2450 2400
Connection ~ 2450 2400
Wire Wire Line
	2450 2400 2450 2550
Wire Wire Line
	1450 2450 1600 2450
Wire Wire Line
	4150 2400 4200 2400
Wire Wire Line
	3500 2450 3650 2450
Wire Wire Line
	4150 2300 4450 2300
Wire Wire Line
	4450 2300 4450 2400
Wire Wire Line
	4400 2400 4450 2400
Connection ~ 4450 2400
Wire Wire Line
	4450 2400 4450 2550
Wire Wire Line
	4200 3600 4150 3600
Wire Wire Line
	4400 3600 4450 3600
Wire Wire Line
	4450 3600 4450 3750
Wire Wire Line
	4150 3500 4450 3500
Wire Wire Line
	4450 3500 4450 3600
Connection ~ 4450 3600
$Comp
L Device:LED_Small D6
U 1 1
P 3200 4700
F 0 "D6" H 3200 4935 50  0000 C CNN
F 1 "RST" H 3200 4844 50  0000 C CNN
F 2 "LED_SMD:LED_0805_2012Metric_Pad1.15x1.40mm_HandSolder" V 3200 4700 50  0001 C CNN
F 3 "~" V 3200 4700 50  0001 C CNN
	1    3200 4700
	0    1    -1   0   
$EndComp
$Comp
L Device:R_Small R33
U 1 1
P 3200 4450
F 0 "R33" V 3100 4450 50  0000 C CNN
F 1 "1k" V 3300 4450 50  0000 C CNN
F 2 "Resistor_SMD:R_0603_1608Metric_Pad1.05x0.95mm_HandSolder" H 3200 4450 50  0001 C CNN
F 3 "~" H 3200 4450 50  0001 C CNN
	1    3200 4450
	-1   0    0    1   
$EndComp
$Comp
L power:VDD #PWR035
U 1 1
P 3200 4300
F 0 "#PWR035" H 3200 4150 50  0001 C CNN
F 1 "VDD" H 3200 4450 50  0000 C CNN
F 2 "" H 3200 4300 50  0001 C CNN
F 3 "" H 3200 4300 50  0001 C CNN
	1    3200 4300
	1    0    0    -1  
$EndComp
Wire Wire Line
	3200 4350 3200 4300
Wire Wire Line
	3200 4600 3200 4550
Wire Wire Line
	3200 4800 3200 4850
Wire Wire Line
	3200 4850 2950 4850
Connection ~ 2950 4850
Wire Wire Line
	2950 4850 2950 4750
Wire Notes Line
	4900 1650 10950 1650
Wire Notes Line
	4900 3600 10950 3600
Wire Notes Line
	4900 1650 4900 3600
Wire Notes Line
	10950 1650 10950 3600
Wire Notes Line
	4900 3950 4900 6050
Wire Notes Line
	4900 3950 10950 3950
Wire Notes Line
	10950 3950 10950 6050
Wire Notes Line
	4900 6050 10950 6050
$EndSCHEMATC
